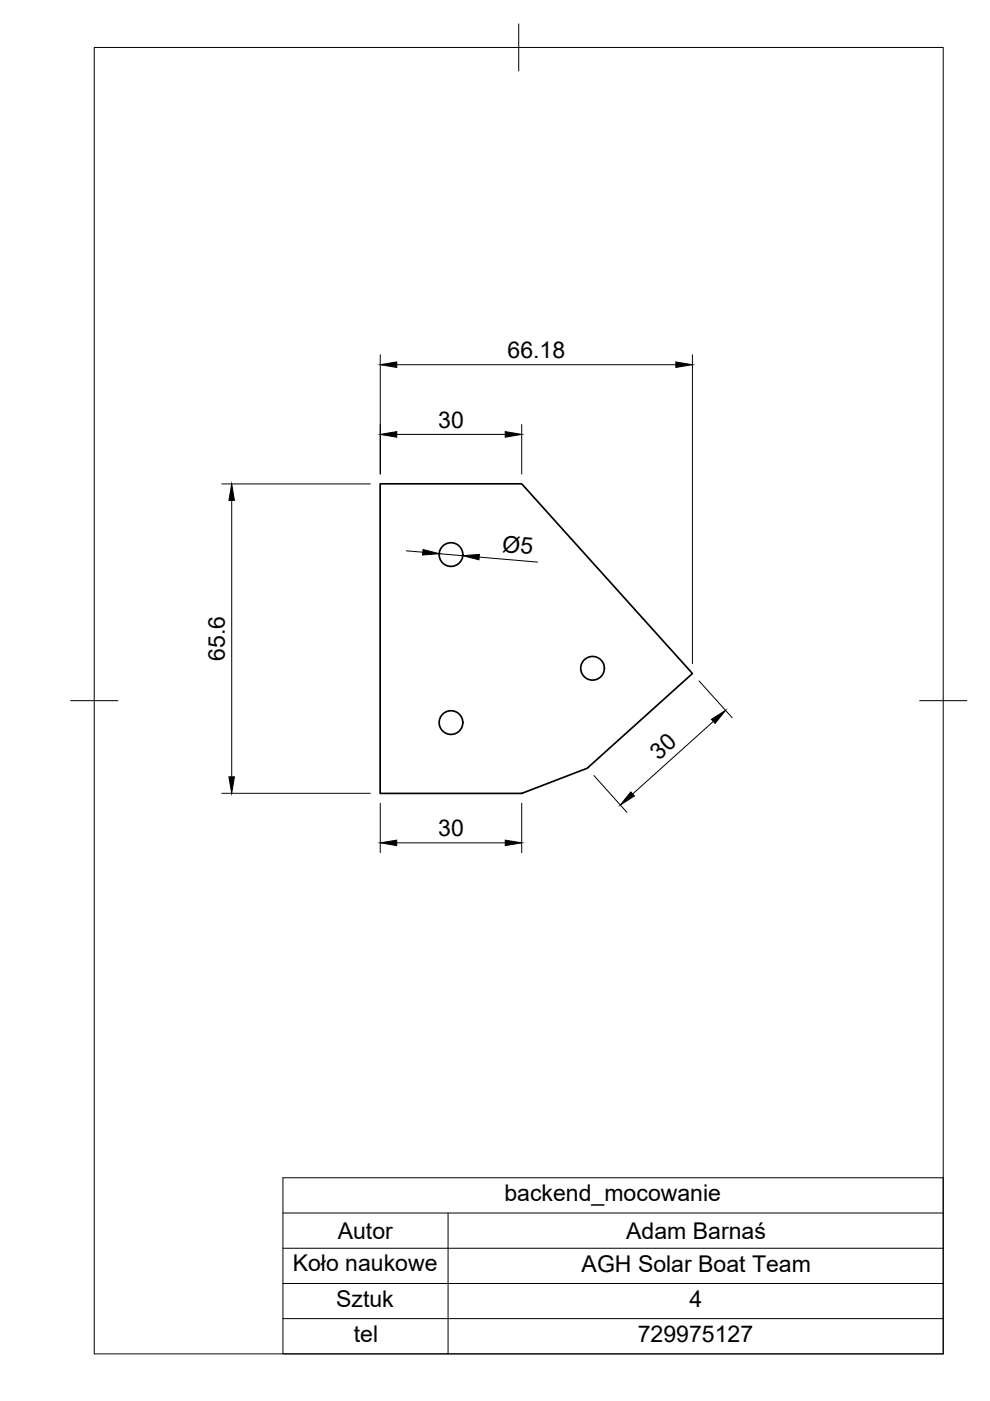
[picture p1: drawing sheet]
<svg xmlns="http://www.w3.org/2000/svg" width="210mm" height="297mm" viewBox="0 0 210 297" stroke-linecap="round" stroke-linejoin="round" font-family="sans-serif">
<!-- layer: Visible -->
<g fill="none" stroke="#000" stroke-width=".36">
<path d="M80.6 102.6h30l36.2 40.2-22.3 20.1-13.9 5.3h-30z"/>
<circle cx="95.6" cy="117.6" r="2.51"/>
<circle cx="95.6" cy="153.2" r="2.51"/>
<circle cx="125.6" cy="141.7" r="2.51"/>
</g>
<!-- layer: BORDER -->
<path d="M20 10.1h180v276.9h-180zM110 5.1v10M15 148.6h10M195 148.6h10" fill="none" stroke="#000" stroke-width=".21"/>
<!-- layer: FD_Dimensions -->
<g fill="none" stroke="#000" stroke-width=".21">
<path d="M80.6 75.2v25.3M84.1 77.3h59.2M146.8 75.2v65.5M84.1 92.1h23M110.6 90v10.5M47 102.6h31.5M49.1 106.1v58.6M86.1 116.8l3.5 .3M93.1 117.4l5 .4M101.6 118.1l12.4 1.1M148.2 144.4l7 7.8M151.2 153l-17.1 15.3"/>
<path d="M47 168.2h31.5M80.6 170.3v10.5M84.1 178.7h23M110.6 170.3v10.5M125.9 164.4l7 7.8"/>
</g>
<path d="M80.6 77.3l3.5-.6v1.2zM143.3 76.7l3.5 .6-3.5 .6zM80.6 92.1l3.5-.6v1.2zM107.1 91.5l3.5 .6-3.5 .6zM49.1 102.6l.6 3.5h-1.2zM89.7 116.5l3.4 .9-3.5 .3zM98.1 117.8l3.5-.3v1.2zM150.8 152.5l3-1.9-2.2 2.8zM48.5 164.7h1.2l-.6 3.5zM80.6 178.7l3.5-.6v1.2zM107.1 178.1l3.5 .6-3.5 .6zM133.8 167.9l.7 .9-3 1.9z" fill="#000" stroke="#000" stroke-width=".21"/>
<!-- layer: Custom Tables -->
<path d="M60 249.7h140v37.3h-140zM60 257.2h140M95 257.2v29.8M60 264.7h140M60 272.1h140M60 279.6h140" fill="none" stroke="#000" stroke-width=".21"/>
<g font-size="4.9">
<text x="107.6" y="75.9">66.18</text>
<text x="92.9" y="90.6">30</text>
<text x="106.4" y="117" transform="rotate(5 106.4 117)">Ø5</text>
<text x="47.7" y="140.1" transform="rotate(-90 47.7 140.1)">65.6</text>
<text x="139.7" y="161.4" transform="rotate(-42 139.7 161.4)">30</text>
<text x="92.9" y="177.2">30</text>
<text x="107" y="254.7">backend_mocowanie</text>
<text x="71.6" y="262.6">Autor</text>
<text x="132.8" y="262.6">Adam Barnaś</text>
<text x="62.1" y="269.5">Koło naukowe</text>
<text x="123.3" y="269.6">AGH Solar Boat Team</text>
<text x="71.3" y="277.1">Sztuk</text>
<text x="146.2" y="277">4</text>
<text x="75" y="284.5">tel</text>
<text x="135.2" y="284.5">729975127</text>
</g>
</svg>
